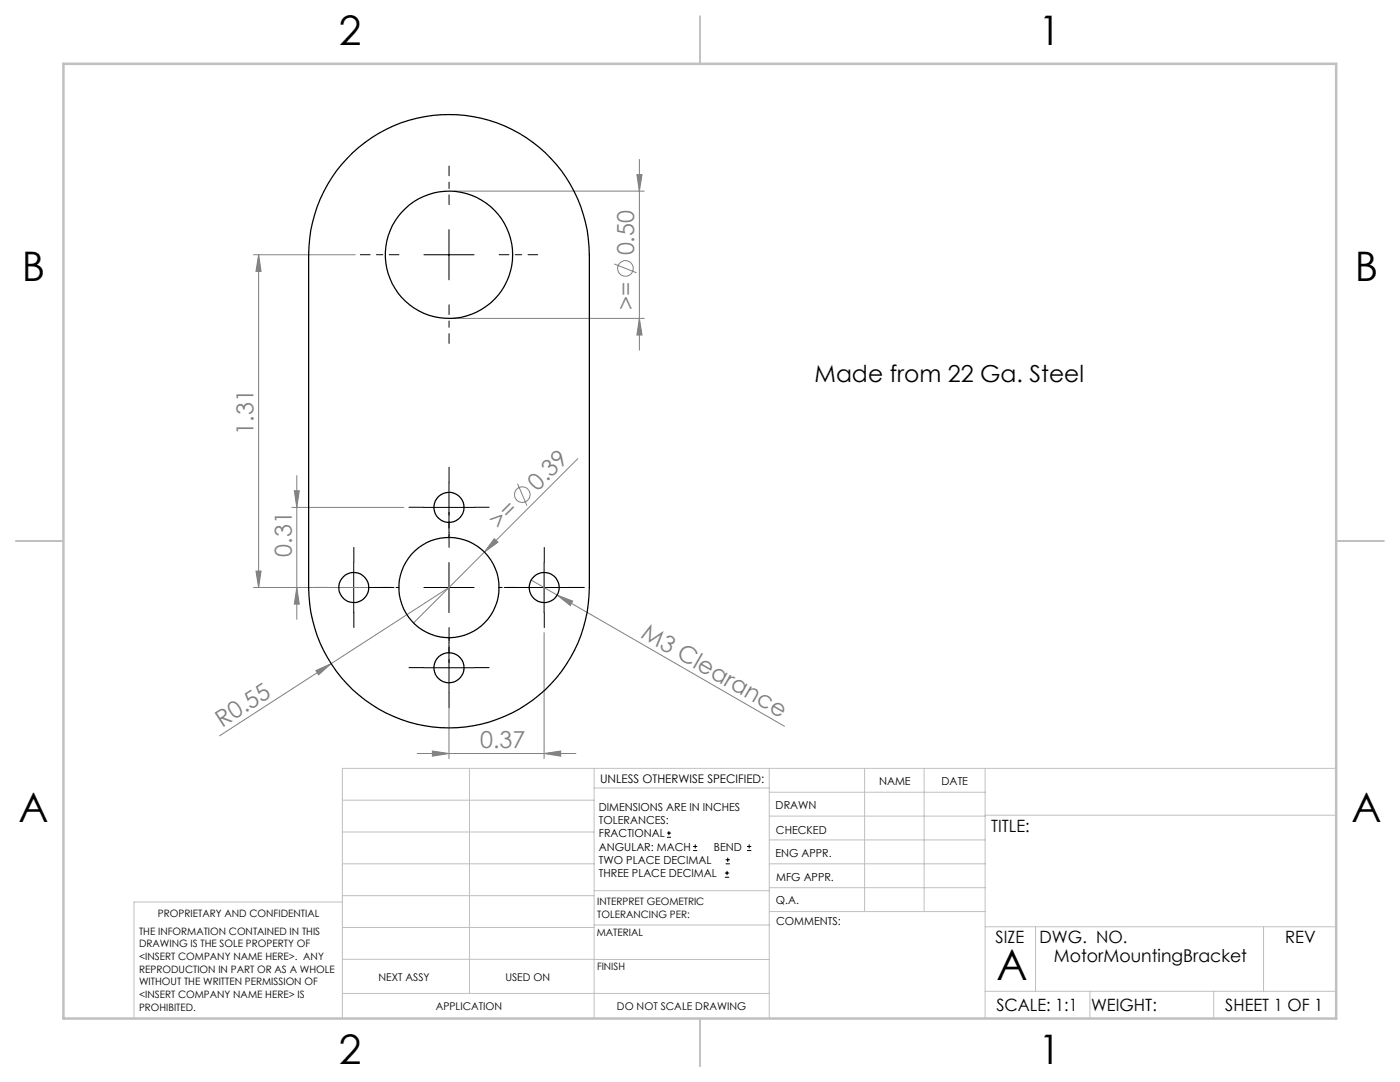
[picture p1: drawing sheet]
<svg xmlns="http://www.w3.org/2000/svg" width="279mm" height="216mm" viewBox="0 0 279 216" stroke-linecap="round" stroke-linejoin="round" font-family="sans-serif">
<g fill="none" stroke="#808080" stroke-width=".2">
<path d="M90.6 38.1h38M127.1 34.9h1l-.5 3.2zM127.6 31.8v38.1M50.6 50.8h20.3M51.6 50.8v66.4M51.6 50.8l.5 3.4h-1zM122.6 52.7l4.4 1.7M90.6 63.5h38M127.6 63.5l.5 3.4h-1zM58.7 97.9h1l-.5 3.3zM59.2 94.9v28.7M103.3 96.5l1.9 4.4"/>
<path d="M115.3 91.5l-32.8 32.8M51.1 113.9h1l-.5 3.3zM58.2 101.2h22.4M59.2 117.2l.5 3.3h-1zM73.6 117.2h-23M89.6 117.2l-45.8 29.6M98.6 107.5l.8 .7-2.7 2zM106 115.7l5.2 3M111.2 118.7l3.1 1.2-.5 .9zM111.2 118.7l45.4 26.2M63 133.8l3.1-1.4-2.5 2.3zM89.6 133.2v18.2"/>
<path d="M108.6 126.2v25.2M83.3 150.4h31.6M86.3 149.9l3.3 .5-3.3 .5zM108.6 150.4l3.3-.5v1z"/>
<circle cx="124.8" cy="53.6" r="1.56"/>
<circle cx="104.2" cy="98.7" r="1.55"/>
</g>
<g fill="none" stroke="#000" stroke-width=".2">
<path d="M84.6 50.8h10M89.6 45.8v10M89.6 96.2v10M65.6 117.2h10M70.6 112.3v9.9M84.6 101.2h10M84.6 117.2h10M89.6 112.3v9.9M103.6 117.2h10M108.6 112.3v9.9M84.6 133.2h10M89.6 128.2v10.1"/>
<path d="M133.1 167.1h.8M133.1 166.2h.8M133.5 165.8v.9M138.3 169.7h.8M138.3 168.9h.8M138.7 168.5v.8M144.7 175h.8M144.7 174.2h.8M144.8 172.4h.9M144.8 171.6h.9M145.1 173.8v.8M145.2 171.1v.9"/>
<path d="M149.1 169.7h.8M149.1 168.9h.8M149.5 168.5v.8"/>
</g>
<path d="M79.6 50.8h-7.7M89.6 40.8v-7.7M99.6 50.8h7.7M89.6 60.8v7.7" fill="none" stroke="#000" stroke-width=".2" stroke-dasharray="15.2 1.3 1.3 1.3" stroke-dashoffset="13.3"/>
<g fill="none" stroke="#000" stroke-width=".2" stroke-dasharray="15.2 1.3 1.3 1.3">
<path d="M89.6 96.2v-3M65.6 117.2h-3M70.6 112.2v-3M75.6 117.2h3M84.6 101.2h-3M89.6 106.2v3M94.6 101.2h3M103.6 117.2h-3M108.6 112.2v-3M113.6 117.2h3M70.6 122.2v3M84.6 133.2h-3"/>
<path d="M89.6 128.2v-3M89.6 138.2v3M94.6 133.2h3M108.6 122.2v3"/>
</g>
<path d="M79.6 117.2h-5M89.6 107.2v-5M99.6 117.2h5M89.6 127.2v5" fill="none" stroke="#000" stroke-width=".2" stroke-dasharray="15.2 1.3 1.3 1.3" stroke-dashoffset="14.6"/>
<g fill="none" stroke="#c0c0c0" stroke-width=".2">
<path d="M68.3 159.7h50.3M93.7 153.3v44.9M118.6 153.3v49.9M118.6 157.2h34.9M153.5 153.3v49.9M153.5 158.1h43.1M172.5 153.3v28.6M184.4 153.3v28.6M196.6 153.3v49.9M266.7 153.3h-198.4v49.9M68.3 178.7h50.3M68.3 172.4h50.3"/>
<path d="M68.3 166h50.3M68.3 180h-41.6v23.2M118.6 177.7h35M153.5 167.6h43.1M153.5 162.8h43.1M153.5 172.4h43.1M153.5 177.1h43.1M196.6 162.7h70.1M68.3 198.2h85.2M68.3 191.4l85.2 .1M68.3 185.1h50.3M118.6 184.6h35"/>
<path d="M153.6 181.9h43M196.6 197.8h70.1M196.6 184.9h70.1M206.7 184.9v12.9M217.5 197.8v5.4M242.2 197.8v5.4M252.2 184.9v12.9"/>
</g>
<path d="M139.7 3.2v9.5M3.1 107.9h9.6M266.7 107.9h9.5M139.7 203.2v9.6" fill="none" stroke="#c0c0c0" stroke-width=".25"/>
<path d="M12.7 12.7h254v190.5h-254z" fill="none" stroke="#c0c0c0" stroke-width=".5"/>
<g fill="#808080">
<path d="M63 133.8l3.1-1.4-2.5 2.3z"/>
<path d="M98.6 107.5l.8 .7-2.7 2z"/>
<path d="M111.2 118.7l3.1 1.2-.5 .9z"/>
<path d="M108.6 150.4l3.3-.5v1zM86.3 149.9l3.3 .5-3.3 .5z"/>
<path d="M59.2 117.2l.5 3.3h-1zM58.7 97.9h1l-.5 3.3z"/>
<path d="M51.6 50.8l.5 3.4h-1zM51.1 113.9h1l-.5 3.3zM127.1 34.9h1l-.5 3.2zM127.6 63.5l.5 3.4h-1z"/>
</g>
<g fill="none" stroke="#000" stroke-width=".25">
<path d="M70.4 30.5a28 28 0 0 1 30.3-5.4 28 28 0 0 1 16.9 25.7v66.4a28 28 0 0 1-28 28 28 28 0 0 1-28-28v-66.4a28 28 0 0 1 8.8-20.3z"/>
<circle cx="89.6" cy="50.8" r="12.7"/>
<circle cx="70.6" cy="117.2" r="3"/>
<circle cx="89.6" cy="117.2" r="10"/>
<circle cx="89.6" cy="101.2" r="3"/>
<circle cx="108.6" cy="117.2" r="3"/>
<circle cx="89.6" cy="133.2" r="3"/>
</g>
<text font-size="8.5" x="198.9" y="195.5">A</text>
<g font-size="8.1">
<text x="67.6" y="8.9">2</text>
<text x="207.3" y="8.9">1</text>
<text x="4.4" y="56.2">B</text>
<text x="270.4" y="56.2">B</text>
<text x="3.7" y="164.1">A</text>
<text x="269.7" y="164.1">A</text>
<text x="67.6" y="212.4">2</text>
<text x="207.3" y="212.4">1</text>
</g>
<g font-size="4.7" fill="#808080">
<text x="126.6" y="51" transform="rotate(-90 126.6 51)">0.50</text>
<text x="126.6" y="61.9" transform="rotate(-90 126.6 61.9)">&gt;=</text>
<text x="50.6" y="86.7" transform="rotate(-90 50.6 86.7)">1.31</text>
<text x="107.3" y="98.1" transform="rotate(-45 107.3 98.1)">0.39</text>
<text x="99.5" y="105.8" transform="rotate(-45 99.5 105.8)">&gt;=</text>
<text x="58.2" y="111" transform="rotate(-90 58.2 111)">0.31</text>
<text x="127.7" y="127.1" transform="rotate(30 127.7 127.1)">M3 Clearance</text>
<text x="44.4" y="145.3" transform="rotate(-33 44.4 145.3)">R0.55</text>
<text x="95.8" y="149.3">0.37</text>
</g>
<text font-size="4.7" x="162.6" y="76.2">Made from 22 Ga. Steel</text>
<text font-size="3.5" x="210.3" y="191.9">MotorMountingBracket</text>
<g font-size="3.4">
<text x="197.8" y="166">TITLE:</text>
<text x="198.7" y="188.1">SIZE</text>
<text x="207.5" y="188.1">DWG. NO.</text>
<text x="256.5" y="188.2">REV</text>
<text x="198.8" y="201.7">SCALE: 1:1</text>
<text x="217.7" y="201.8">WEIGHT:</text>
<text x="244.5" y="201.7">SHEET 1 OF 1</text>
</g>
<text font-size="2.4" x="119.8" y="156.2">UNLESS OTHERWISE SPECIFIED:</text>
<g font-size="2.2">
<text x="119.5" y="161.8">DIMENSIONS ARE IN INCHES</text>
<text x="154.8" y="161.4">DRAWN</text>
<text x="175.4" y="156.6">NAME</text>
<text x="187.9" y="156.7">DATE</text>
<text x="119.5" y="164.4">TOLERANCES:</text>
<text x="119.5" y="167.1">FRACTIONAL</text>
<text x="154.9" y="166.3">CHECKED</text>
<text x="119.5" y="169.7">ANGULAR: MACH</text>
<text x="119.5" y="172.4">TWO PLACE DECIMAL</text>
<text x="142.5" y="169.7">BEND</text>
<text x="154.8" y="171">ENG APPR.</text>
<text x="119.5" y="175">THREE PLACE DECIMAL</text>
<text x="154.9" y="175.7">MFG APPR.</text>
<text x="154.9" y="180.4">Q.A.</text>
<text x="154.9" y="184.6">COMMENTS:</text>
</g>
<g font-size="2.1">
<text x="75.5" y="195.7">NEXT ASSY</text>
<text x="100.9" y="195.7">USED ON</text>
<text x="86.9" y="201.5">APPLICATION</text>
<text x="123.1" y="201.6">DO NOT SCALE DRAWING</text>
</g>
<g font-size="2">
<text x="31.5" y="182.9">PROPRIETARY AND CONFIDENTIAL</text>
<text x="119.2" y="180.6">INTERPRET GEOMETRIC</text>
<text x="119.2" y="183.1">TOLERANCING PER:</text>
<text x="27.8" y="186.5">THE INFORMATION CONTAINED IN THIS</text>
<text x="27.8" y="189">DRAWING IS THE SOLE PROPERTY OF</text>
<text x="27.8" y="191.6">&lt;INSERT COMPANY NAME HERE&gt;. ANY</text>
<text x="119.1" y="186.7">MATERIAL</text>
<text x="27.8" y="194.1">REPRODUCTION IN PART OR AS A WHOLE</text>
<text x="27.8" y="196.6">WITHOUT THE WRITTEN PERMISSION OF</text>
<text x="119.1" y="193.5">FINISH</text>
<text x="27.8" y="199.1">&lt;INSERT COMPANY NAME HERE&gt; IS</text>
<text x="27.8" y="201.7">PROHIBITED.</text>
</g>
</svg>
